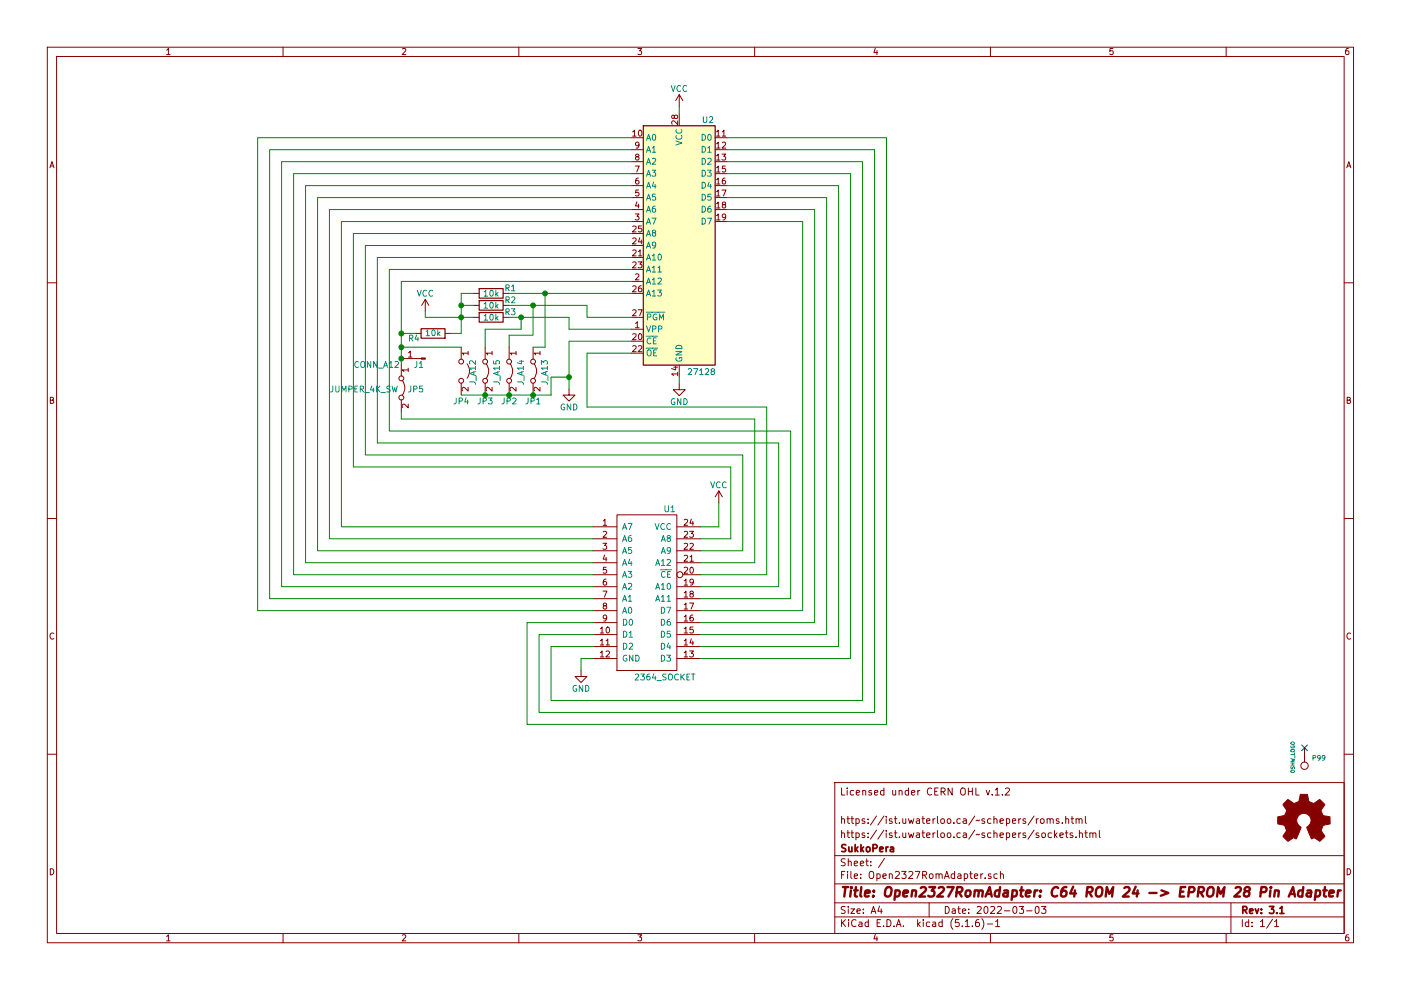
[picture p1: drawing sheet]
EESchema Schematic File Version 4
EELAYER 30 0
EELAYER END
$Descr A4 11693 8268
encoding utf-8
Sheet 1 1
Title "Open2327RomAdapter: C64 ROM 24 -> EPROM 28 Pin Adapter"
Date "2022-03-03"
Rev "3.1"
Comp "SukkoPera"
Comment1 "https://ist.uwaterloo.ca/~~schepers/sockets.html"
Comment2 "https://ist.uwaterloo.ca/~~schepers/roms.html"
Comment3 ""
Comment4 "Licensed under CERN OHL v.1.2"
$EndDescr
$Comp
L power:GND #PWR01
U 1 1
P 4750 3250
F 0 "#PWR01" H 4750 3000 50  0001 C CNN
F 1 "GND" H 4750 3100 50  0000 C CNN
F 2 "" H 4750 3250 50  0000 C CNN
F 3 "" H 4750 3250 50  0000 C CNN
	1    4750 3250
	1    0    0    -1  
$EndComp
$Comp
L power:GND #PWR02
U 1 1
P 4850 5600
F 0 "#PWR02" H 4850 5350 50  0001 C CNN
F 1 "GND" H 4850 5450 50  0000 C CNN
F 2 "" H 4850 5600 50  0000 C CNN
F 3 "" H 4850 5600 50  0000 C CNN
	1    4850 5600
	1    0    0    -1  
$EndComp
$Comp
L power:VCC #PWR03
U 1 1
P 6000 4200
F 0 "#PWR03" H 6000 4050 50  0001 C CNN
F 1 "VCC" H 6000 4350 50  0000 C CNN
F 2 "" H 6000 4200 50  0000 C CNN
F 3 "" H 6000 4200 50  0000 C CNN
	1    6000 4200
	1    0    0    -1  
$EndComp
$Comp
L power:VCC #PWR04
U 1 1
P 3550 2600
F 0 "#PWR04" H 3550 2450 50  0001 C CNN
F 1 "VCC" H 3550 2750 50  0000 C CNN
F 2 "" H 3550 2600 50  0000 C CNN
F 3 "" H 3550 2600 50  0000 C CNN
	1    3550 2600
	1    0    0    -1  
$EndComp
Wire Wire Line
	4950 4400 2850 4400
Wire Wire Line
	2850 4400 2850 1850
Wire Wire Line
	2850 1850 5270 1850
Wire Wire Line
	4950 4500 2750 4500
Wire Wire Line
	2750 4500 2750 1750
Wire Wire Line
	2750 1750 5270 1750
Wire Wire Line
	4950 4600 2650 4600
Wire Wire Line
	2650 4600 2650 1650
Wire Wire Line
	2650 1650 5270 1650
Wire Wire Line
	4950 4700 2550 4700
Wire Wire Line
	2550 4700 2550 1550
Wire Wire Line
	2550 1550 5270 1550
Wire Wire Line
	4950 4800 2450 4800
Wire Wire Line
	2450 4800 2450 1450
Wire Wire Line
	2450 1450 5270 1450
Wire Wire Line
	4950 4900 2350 4900
Wire Wire Line
	2350 4900 2350 1350
Wire Wire Line
	2350 1350 5270 1350
Wire Wire Line
	4950 5000 2250 5000
Wire Wire Line
	2250 5000 2250 1250
Wire Wire Line
	2250 1250 5270 1250
Wire Wire Line
	5270 1150 2150 1150
Wire Wire Line
	2150 1150 2150 5100
Wire Wire Line
	2150 5100 4950 5100
Wire Wire Line
	6070 1350 7200 1350
Wire Wire Line
	7200 1350 7200 5850
Wire Wire Line
	7200 5850 4600 5850
Wire Wire Line
	4600 5850 4600 5400
Wire Wire Line
	4600 5400 4950 5400
Wire Wire Line
	4950 5300 4500 5300
Wire Wire Line
	4500 5300 4500 5950
Wire Wire Line
	4500 5950 7300 5950
Wire Wire Line
	7300 5950 7300 1250
Wire Wire Line
	7300 1250 6070 1250
Wire Wire Line
	6070 1150 7400 1150
Wire Wire Line
	7400 1150 7400 6050
Wire Wire Line
	7400 6050 4400 6050
Wire Wire Line
	4400 6050 4400 5200
Wire Wire Line
	4400 5200 4950 5200
Wire Wire Line
	6070 1450 7100 1450
Wire Wire Line
	7100 1450 7100 5500
Wire Wire Line
	7100 5500 5850 5500
Wire Wire Line
	5850 5400 7000 5400
Wire Wire Line
	7000 5400 7000 1550
Wire Wire Line
	7000 1550 6070 1550
Wire Wire Line
	6070 1650 6900 1650
Wire Wire Line
	6900 1650 6900 5300
Wire Wire Line
	6900 5300 5850 5300
Wire Wire Line
	5850 5200 6800 5200
Wire Wire Line
	6800 5200 6800 1750
Wire Wire Line
	6800 1750 6070 1750
Wire Wire Line
	6700 5100 5850 5100
Wire Wire Line
	5270 1950 2950 1950
Wire Wire Line
	2950 1950 2950 3900
Wire Wire Line
	2950 3900 6100 3900
Wire Wire Line
	6100 3900 6100 4500
Wire Wire Line
	6070 1850 6700 1850
Wire Wire Line
	6700 1850 6700 5100
Wire Wire Line
	5850 4600 6200 4600
Wire Wire Line
	6200 4600 6200 3800
Wire Wire Line
	6200 3800 3050 3800
Wire Wire Line
	3050 3800 3050 2050
Wire Wire Line
	3050 2050 5270 2050
Wire Wire Line
	5270 2150 3150 2150
Wire Wire Line
	3150 2150 3150 3700
Wire Wire Line
	3150 3700 6500 3700
Wire Wire Line
	6500 3700 6500 4900
Wire Wire Line
	6500 4900 5850 4900
Wire Wire Line
	5270 2250 3250 2250
Wire Wire Line
	3250 2250 3250 3600
Wire Wire Line
	3250 3600 6600 3600
Wire Wire Line
	6600 3600 6600 5000
Wire Wire Line
	6600 5000 5850 5000
Wire Wire Line
	5850 4800 6400 4800
Wire Wire Line
	6400 4800 6400 3400
Wire Wire Line
	6400 3400 4900 3400
Wire Wire Line
	4900 3400 4900 2950
Wire Wire Line
	4900 2950 5270 2950
Wire Wire Line
	5850 4700 6300 4700
Wire Wire Line
	5270 2350 3350 2350
Wire Wire Line
	3350 3500 6300 3500
Wire Wire Line
	6300 3500 6300 4700
Wire Wire Line
	4750 2850 5270 2850
Wire Wire Line
	4850 5500 4950 5500
Wire Wire Line
	6100 4500 5850 4500
Wire Wire Line
	6000 4200 6000 4400
Wire Wire Line
	6000 4400 5850 4400
Wire Wire Line
	3550 2600 3550 2650
Wire Wire Line
	3950 2450 3850 2450
Wire Wire Line
	3850 2450 3850 2550
Wire Wire Line
	3550 2650 3850 2650
Connection ~ 3850 2650
Wire Wire Line
	3850 2550 3950 2550
Connection ~ 3850 2550
Wire Wire Line
	3850 2650 3950 2650
Wire Wire Line
	3850 2550 3850 2650
$Comp
L Memory_EPROM:27128 U2
U 1 1
P 5670 2050
F 0 "U2" H 5910 3100 50  0000 C CNN
F 1 "27128" H 5855 995 50  0000 C CNN
F 2 "Open2327RomAdapter:DIP-28_W15.24mm-Notch" H 5670 2050 50  0001 C CNN
F 3 "http://eeshop.unl.edu/pdf/27128.pdf" H 5670 2050 50  0001 C CNN
	1    5670 2050
	1    0    0    -1  
$EndComp
Wire Wire Line
	4900 2550 4900 2650
Wire Wire Line
	4900 2650 5270 2650
Wire Wire Line
	4750 2650 4750 2750
Wire Wire Line
	4750 2750 5270 2750
$Comp
L Device:R R1
U 1 1
P 4100 2450
F 0 "R1" V 4055 2610 50  0000 C CNN
F 1 "10k" V 4100 2450 50  0000 C CNN
F 2 "Resistor_THT:R_Axial_DIN0207_L6.3mm_D2.5mm_P10.16mm_Horizontal" V 4030 2450 50  0001 C CNN
F 3 "~" H 4100 2450 50  0001 C CNN
	1    4100 2450
	0    1    1    0   
$EndComp
$Comp
L Device:R R2
U 1 1
P 4100 2550
F 0 "R2" V 4055 2710 50  0000 C CNN
F 1 "10k" V 4100 2550 50  0000 C CNN
F 2 "Resistor_THT:R_Axial_DIN0207_L6.3mm_D2.5mm_P10.16mm_Horizontal" V 4030 2550 50  0001 C CNN
F 3 "~" H 4100 2550 50  0001 C CNN
	1    4100 2550
	0    1    1    0   
$EndComp
$Comp
L Device:R R3
U 1 1
P 4100 2650
F 0 "R3" V 4055 2810 50  0000 C CNN
F 1 "10k" V 4100 2650 50  0000 C CNN
F 2 "Resistor_THT:R_Axial_DIN0207_L6.3mm_D2.5mm_P10.16mm_Horizontal" V 4030 2650 50  0001 C CNN
F 3 "~" H 4100 2650 50  0001 C CNN
	1    4100 2650
	0    1    1    0   
$EndComp
$Comp
L power:GND #PWR0101
U 1 1
P 5670 3205
F 0 "#PWR0101" H 5670 2955 50  0001 C CNN
F 1 "GND" H 5670 3055 50  0000 C CNN
F 2 "" H 5670 3205 50  0000 C CNN
F 3 "" H 5670 3205 50  0000 C CNN
	1    5670 3205
	1    0    0    -1  
$EndComp
Wire Wire Line
	5670 3205 5670 3150
$Comp
L power:VCC #PWR0102
U 1 1
P 5670 890
F 0 "#PWR0102" H 5670 740 50  0001 C CNN
F 1 "VCC" H 5670 1040 50  0000 C CNN
F 2 "" H 5670 890 50  0000 C CNN
F 3 "" H 5670 890 50  0000 C CNN
	1    5670 890 
	1    0    0    -1  
$EndComp
Wire Wire Line
	5670 890  5670 950 
$Comp
L 2364:2364 U1
U 1 1
P 5400 4950
F 0 "U1" H 5590 5650 50  0000 C CNN
F 1 "2364_SOCKET" H 5550 4245 50  0000 C CNN
F 2 "Open2327RomAdapter:DIP-24_W15.24mm-Notch" H 5400 4950 50  0001 C CNN
F 3 "DOCUMENTATION" H 5400 4950 50  0001 C CNN
	1    5400 4950
	1    0    0    -1  
$EndComp
Wire Wire Line
	4850 5500 4850 5600
$Comp
L Graphic:Logo_Open_Hardware_Small #LOGO1
U 1 1
P 10885 6855
F 0 "#LOGO1" H 10885 7130 50  0001 C CNN
F 1 "Logo_Open_Hardware_Small" H 10885 6630 50  0001 C CNN
F 2 "" H 10885 6855 50  0001 C CNN
F 3 "~" H 10885 6855 50  0001 C CNN
	1    10885 6855
	1    0    0    -1  
$EndComp
$Comp
L Open2327RomAdapter-rescue:CONN_1-conn P99
U 1 1
P 10890 6395
F 0 "P99" V 10824 6454 40  0000 L CNN
F 1 "OSHW_LOGO" H 10820 6300 30  0000 C CNN
F 2 "Symbol:OSHW-Logo2_7.3x6mm_Copper" H 10890 6395 60  0001 C CNN
F 3 "" H 10890 6395 60  0001 C CNN
	1    10890 6395
	0    1    1    0   
$EndComp
NoConn ~ 10890 6245
Wire Wire Line
	3350 3440 3350 3500
$Comp
L Jumper:Jumper_2_Bridged JP5
U 1 1
P 3350 3240
F 0 "JP5" V 3360 3290 50  0000 L CNN
F 1 "JUMPER_4K_SW" V 3360 2640 50  0000 L CNN
F 2 "Jumper:SolderJumper-2_P1.3mm_Bridged_RoundedPad1.0x1.5mm" H 3350 3240 50  0001 C CNN
F 3 "~" H 3350 3240 50  0001 C CNN
	1    3350 3240
	0    1    1    0   
$EndComp
$Comp
L Connector:Conn_01x01_Male J1
U 1 1
P 3550 2995
F 0 "J1" H 3650 3050 50  0000 R CNN
F 1 "CONN_A12" H 4150 3050 50  0000 R CNN
F 2 "TestPoint:TestPoint_Pad_D1.0mm" H 3550 2995 50  0001 C CNN
F 3 "~" H 3550 2995 50  0001 C CNN
	1    3550 2995
	-1   0    0    1   
$EndComp
$Comp
L Device:R R4
U 1 1
P 3615 2785
F 0 "R4" V 3570 2945 50  0000 C CNN
F 1 "10k" V 3615 2785 50  0000 C CNN
F 2 "Resistor_THT:R_Axial_DIN0207_L6.3mm_D2.5mm_P10.16mm_Horizontal" V 3545 2785 50  0001 C CNN
F 3 "~" H 3615 2785 50  0001 C CNN
	1    3615 2785
	0    -1   -1   0   
$EndComp
Wire Wire Line
	3350 2350 3350 2785
Wire Wire Line
	3465 2785 3350 2785
Connection ~ 3350 2785
Wire Wire Line
	3350 2785 3350 2900
Wire Wire Line
	3765 2785 3850 2785
Wire Wire Line
	3850 2785 3850 2650
Connection ~ 3350 2995
Wire Wire Line
	3350 2995 3350 3040
$Comp
L Jumper:Jumper_2_Bridged JP2
U 1 1
P 4250 3100
F 0 "JP2" V 4500 3100 50  0000 C CNN
F 1 "J_A14" H 4150 3200 50  0000 L CNN
F 2 "TestPoint:TestPoint_2Pads_Pitch2.54mm_Drill0.8mm" H 4250 3100 50  0001 C CNN
F 3 "~" H 4250 3100 50  0001 C CNN
	1    4250 3100
	0    1    1    0   
$EndComp
$Comp
L Jumper:Jumper_2_Bridged JP1
U 1 1
P 4450 3100
F 0 "JP1" V 4700 3100 50  0000 C CNN
F 1 "J_A13" H 4350 3200 50  0000 L CNN
F 2 "TestPoint:TestPoint_2Pads_Pitch2.54mm_Drill0.8mm" H 4450 3100 50  0001 C CNN
F 3 "~" H 4450 3100 50  0001 C CNN
	1    4450 3100
	0    1    1    0   
$EndComp
Wire Wire Line
	4750 2850 4750 3150
Wire Wire Line
	4250 3300 4450 3300
Wire Wire Line
	4450 3300 4600 3300
Wire Wire Line
	4600 3300 4600 3150
Wire Wire Line
	4600 3150 4750 3150
Connection ~ 4450 3300
Connection ~ 4750 3150
Wire Wire Line
	4750 3150 4750 3250
Wire Wire Line
	4250 2900 4250 2800
Wire Wire Line
	4250 2650 4350 2650
Wire Wire Line
	4450 2900 4550 2900
Wire Wire Line
	4250 2550 4450 2550
Wire Wire Line
	4450 2800 4450 2550
Wire Wire Line
	4250 2800 4450 2800
Connection ~ 4450 2550
Wire Wire Line
	4450 2550 4900 2550
Wire Wire Line
	4350 2750 4350 2650
Wire Wire Line
	4050 2750 4350 2750
Connection ~ 4350 2650
Wire Wire Line
	4350 2650 4750 2650
Wire Wire Line
	4250 2450 4550 2450
Wire Wire Line
	4550 2900 4550 2450
Connection ~ 4550 2450
Wire Wire Line
	4550 2450 5270 2450
Connection ~ 4250 3300
Wire Wire Line
	4050 3300 4250 3300
Wire Wire Line
	4050 2900 4050 2750
$Comp
L Jumper:Jumper_2_Open JP4
U 1 1
P 3850 3100
F 0 "JP4" V 4100 3100 50  0000 C CNN
F 1 "J_A12" H 3750 3200 50  0000 L CNN
F 2 "TestPoint:TestPoint_2Pads_Pitch2.54mm_Drill0.8mm" H 3850 3100 50  0001 C CNN
F 3 "~" H 3850 3100 50  0001 C CNN
	1    3850 3100
	0    1    1    0   
$EndComp
$Comp
L Jumper:Jumper_2_Bridged JP3
U 1 1
P 4050 3100
F 0 "JP3" V 4300 3100 50  0000 C CNN
F 1 "J_A15" H 3950 3200 50  0000 L CNN
F 2 "TestPoint:TestPoint_2Pads_Pitch2.54mm_Drill0.8mm" H 4050 3100 50  0001 C CNN
F 3 "~" H 4050 3100 50  0001 C CNN
	1    4050 3100
	0    1    1    0   
$EndComp
Wire Wire Line
	4050 3300 3850 3300
Connection ~ 4050 3300
Wire Wire Line
	3850 2900 3350 2900
Connection ~ 3350 2900
Wire Wire Line
	3350 2900 3350 2995
$EndSCHEMATC
